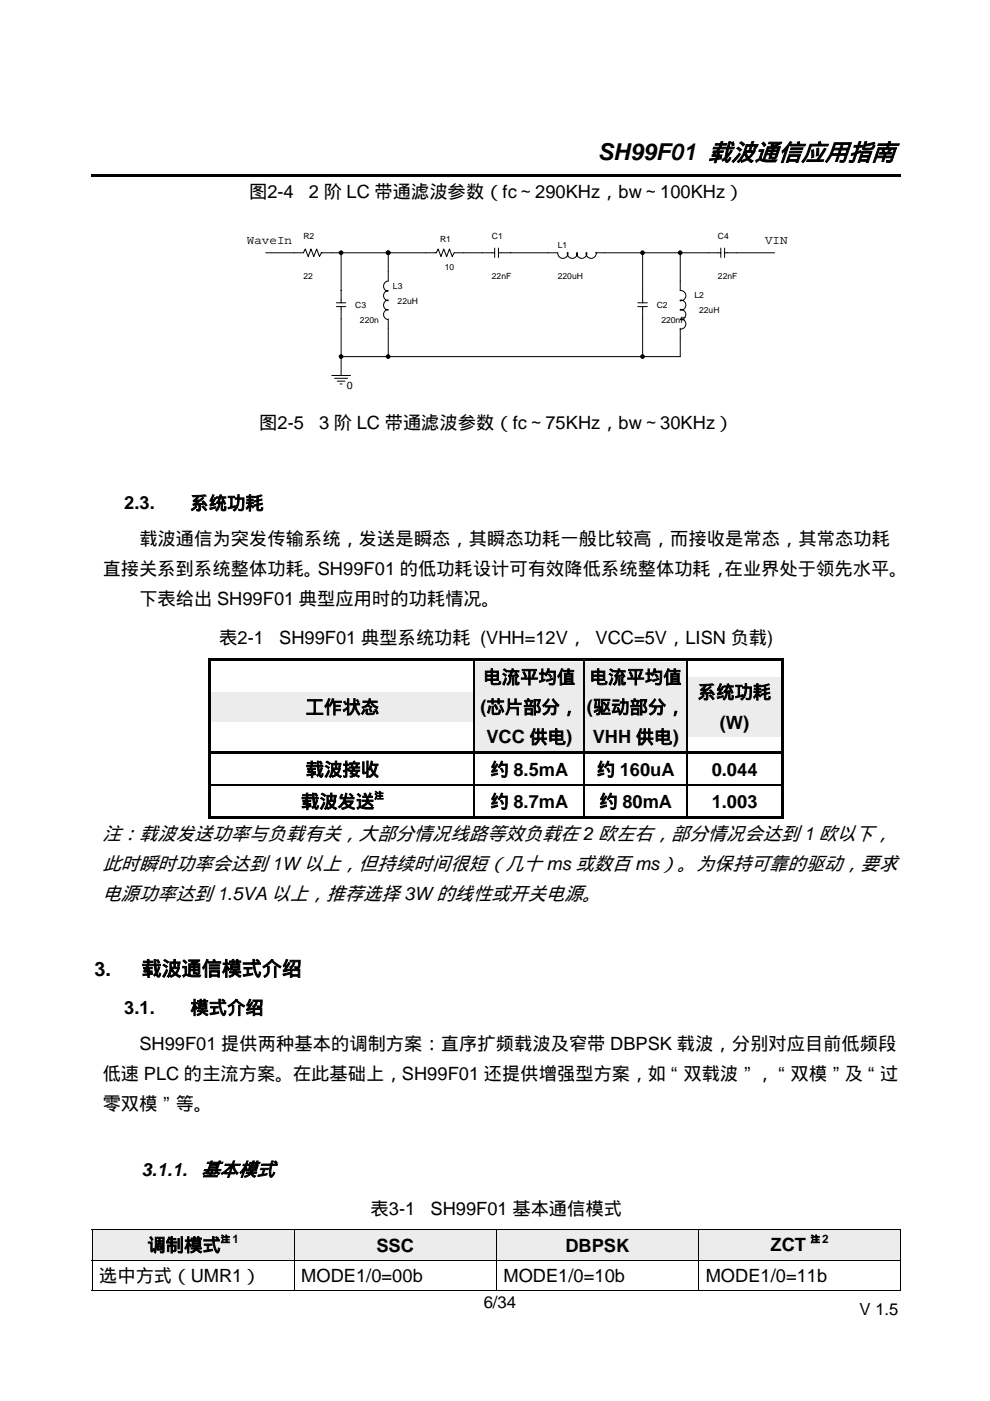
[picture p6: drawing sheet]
<svg xmlns="http://www.w3.org/2000/svg" width="210mm" height="297mm" viewBox="0 0 210 297" stroke-linecap="round" stroke-linejoin="round" font-family="sans-serif">
<path d="M19.5 36.9h171.5v.5h-171.5z" fill="#000"/>
<g fill="none" stroke="#000" stroke-width=".21">
<path d="M56.3 53.6h8l.4-.8 .6 1.6 .6-1.6 .6 1.6 .6-1.6 .6 1.6 .4-.8h24.4l.4-.8 .6 1.6 .6-1.6 .6 1.6 .6-1.6 .6 1.6 .4-.8h8.6M72.3 53.6v10.6M82.3 53.6v6a1.09 1.09 0 0 0-1 1.1 1.09 1.09 0 0 0 1 1M104.9 52.6v2M105.7 52.6v2M120.4 53.6a1.09 1.09 0 0 1-1 1.2 1.09 1.09 0 0 1-1.1-1.2h-12.6M122.4 53.6a1.08 1.08 0 0 1-1 1.2 1.08 1.08 0 0 1-1.1-1.2M124.4 53.6a1.09 1.09 0 0 1-1 1.2 1.09 1.09 0 0 1-1.1-1.2M126.3 53.6h26.5M126.4 53.6a1.09 1.09 0 0 1-1.1 1.2 1.09 1.09 0 0 1-1.1-1.2M136.3 53.6v10.6M144.2 53.6v8a1.09 1.09 0 0 1 1.2 1.1 1.09 1.09 0 0 1-1.2 1.1"/>
<path d="M152.8 52.6v2M153.6 52.6v2M153.6 53.6h10.6M70.3 79.6h4M71.3 64.2h2M71.3 65h2M72.3 65v14.6M82.3 63.6a1.09 1.09 0 0 0-1 1.1 1.09 1.09 0 0 0 1 1.1M82.3 61.6a1.09 1.09 0 0 0-1 1.1 1.09 1.09 0 0 0 1 1.1M82.3 65.6a1.09 1.09 0 0 0-1 1.1 1.09 1.09 0 0 0 1 1.1M82.3 67.6v8M135.2 64.2h2"/>
<path d="M135.2 65h2M136.3 65v10.6M144.2 63.6a1.09 1.09 0 0 1 1.2 1.1 1.09 1.09 0 0 1-1.2 1.1M144.2 65.6a1.09 1.09 0 0 1 1.2 1.1 1.09 1.09 0 0 1-1.2 1.1M144.2 67.6a1.09 1.09 0 0 1 1.2 1.1 1.09 1.09 0 0 1-1.2 1.1M144.2 69.6v6h-71.9M70.9 80.2h2.8M71.5 80.8h1.6M72.1 81.4h.4"/>
</g>
<g fill="#000" stroke="#000" stroke-width=".21">
<circle cx="72.3" cy="53.6" r=".39"/>
<circle cx="82.3" cy="53.6" r=".39"/>
<circle cx="136.2" cy="53.6" r=".39"/>
<circle cx="144.2" cy="53.6" r=".39"/>
<circle cx="72.3" cy="75.6" r=".39"/>
<circle cx="82.3" cy="75.6" r=".39"/>
<circle cx="136.2" cy="75.6" r=".39"/>
</g>
<g fill="#ececec">
<path d="M44.8 146.7h55.7v6.3h-55.7z"/>
<path d="M100.7 140.3h23.1v6.4h-23.1z"/>
<path d="M100.7 146.7h23.1v6.3h-23.1z"/>
<path d="M100.7 153h23.1v6.4h-23.1z"/>
<path d="M124 140.3h21.6v6.4h-21.6z"/>
<path d="M124 146.7h21.6v6.3h-21.6z"/>
<path d="M124 153h21.6v6.4h-21.6z"/>
<path d="M145.8 143.5h19.9v6.4h-19.9z"/>
<path d="M145.8 149.9h19.9v6.3h-19.9z"/>
</g>
<g fill="#000">
<path d="M44.2 139.6h.6v.7h-.6zM44.2 139.6h56.3v.6h-56.3zM100.5 139.6h23.3v.6h-23.3zM123.8 139.6h.5v.6h-.5zM124.3 139.6h21.3v.6h-21.3zM145.6 139.6h20.1v.6h-20.1zM165.7 139.6h.5v.7h-.5zM165.7 139.6h.5v.6h-.5zM44.2 140.3h.6v19.1h-.6zM44.2 159.4h80.1v.5h-80.1zM44.2 159.9h.6v6.4h-.6zM100.5 140.2h.2v.1h-.2z"/>
<path d="M123.8 140.2h.2v.1h-.2zM124.3 159.4h21.3v.5h-21.3zM145.6 140.2h.2v.1h-.2zM145.6 159.4h20.6v.5h-20.6zM165.7 140.3h.5v19.1h-.5zM165.7 159.9h.5v6.4h-.5zM44.2 166.3h.6v.4h-.6zM44.2 166.7h.6v6.9h-.6zM44.2 173.1h56.3v.5h-56.3zM100.5 166.3h.2v.4h-.2zM100.5 173.1h23.3v.5h-23.3zM123.8 166.3h.2v.4h-.2z"/>
<path d="M123.8 173.1h.5v.5h-.5zM124.3 173.1h21.3v.5h-21.3zM145.6 166.3h.2v.4h-.2zM145.6 173.1h20.1v.5h-20.1zM165.7 166.3h.5v.4h-.5zM165.7 166.7h.5v6.9h-.5zM165.7 173.1h.5v.5h-.5z"/>
</g>
<g fill="none" stroke="#000" stroke-width=".25">
<path d="M100.6 140.3v19.1M100.6 159.9v6.4M123.9 140.3v19.1M123.9 159.9v6.4M145.7 140.3v19.1M145.7 159.9v6.4M44.8 166.4h55.7M100.6 166.7v6.4M100.7 166.4h23.1M123.9 166.7v6.4M124 166.4h21.6M145.7 166.7v6.4"/>
<path d="M145.8 166.4h19.9"/>
</g>
<g fill="#ececec">
<path d="M19.6 260.8h42.7v6.3h-42.7z"/>
<path d="M62.5 260.8h42.7v6.3h-42.7z"/>
<path d="M105.3 260.8h42.7v6.3h-42.7z"/>
<path d="M148.2 260.8h42.7v6.3h-42.7z"/>
</g>
<path d="M19.4 260.6h.2v.2h-.2zM190.9 260.6h.2v.2h-.2zM190.9 267.1h.2v.2h-.2zM190.9 273.5h.2v.1h-.2z" fill="#000"/>
<g fill="none" stroke="#000" stroke-width=".21">
<path d="M19.4 260.7h171.5M19.4 267.2h171.5M19.4 273.5h42.9M19.5 260.8v6.3M19.5 267.3v6.3M62.4 260.8v6.3M62.4 267.3v6.3M62.5 273.5h42.7M105.2 260.8v6.3M105.2 267.3v6.3M105.3 273.5h42.7M148.1 260.8v6.3"/>
<path d="M148.1 267.3v6.3M148.2 273.5h42.7M191 260.8v6.3M191 267.3v6.3"/>
</g>
<text font-size="4.9" x="126.7" y="34">SH99F01 载波通信应用指南</text>
<g font-size="4.2">
<text x="20" y="206.8">3.</text>
<text x="30" y="206.8">载波通信模式介绍</text>
</g>
<g font-size="4.1">
<text x="21.8" y="178.2">注：载波发送功率与负载有关，大部分情况线路等效负载在 2 欧左右，部分情况会达到 1 欧以下，</text>
<text x="21.8" y="184.5">此时瞬时功率会达到 1W以上，但持续时间很短（几十 ms 或数百 ms）。为保持可靠的驱动，要求</text>
<text x="21.8" y="190.9">电源功率达到 1.5VA 以上，推荐选择 3W的线性或开关电源。</text>
<text x="42.7" y="249.3">基本模式</text>
</g>
<g font-size="3.9">
<text x="52.8" y="42">图2-4</text>
<text x="65.5" y="42">2 阶 LC 带通滤波参数（fc～290KHz，bw～100KHz）</text>
<text x="55" y="90.9">图2-5</text>
<text x="67.7" y="90.9">3 阶 LC 带通滤波参数（fc～75KHz，bw～30KHz）</text>
<text x="26.4" y="108">2.3.</text>
<text x="40.4" y="108">系统功耗</text>
<text x="29.5" y="115.6">载波通信为突发传输系统，发送是瞬态，其瞬态功耗一般比较高，而接收是常态，其常态功耗</text>
<text x="21.8" y="122">直接关系到系统整体功耗。SH99F01 的低功耗设计可有效降低系统整体功耗，在业界处于领先水平。</text>
<text x="29.5" y="128.3">下表给出 SH99F01 典型应用时的功耗情况。</text>
<text x="46.5" y="136.6">表2-1</text>
<text x="59.2" y="136.6">SH99F01 典型系统功耗 (VHH=12V， VCC=5V，LISN 负载)</text>
<text x="102.5" y="144.9">电流平均值</text>
<text x="125.1" y="144.9">电流平均值</text>
<text x="148" y="148.1">系统功耗</text>
<text x="64.8" y="151.3">工作状态</text>
<text x="101.9" y="151.3">(芯片部分，</text>
<text x="124.4" y="151.3">(驱动部分，</text>
<text x="152.6" y="154.5">(W)</text>
<text x="103.1" y="157.6">VCC 供电)</text>
<text x="125.7" y="157.6">VHH 供电)</text>
<text x="64.8" y="164.5">载波接收</text>
<text x="104" y="164.5">约 8.5mA</text>
<text x="126.5" y="164.5">约 160uA</text>
<text x="150.9" y="164.5">0.044</text>
<text x="63.8" y="171.3">载波发送</text>
<text x="104" y="171.3">约 8.7mA</text>
<text x="127.1" y="171.3">约 80mA</text>
<text x="150.9" y="171.3">1.003</text>
<text x="26.4" y="215">3.1.</text>
<text x="40.4" y="215">模式介绍</text>
<text x="29.5" y="222.6">SH99F01 提供两种基本的调制方案：直序扩频载波及窄带 DBPSK 载波，分别对应目前低频段</text>
<text x="21.8" y="229">低速 PLC 的主流方案。在此基础上，SH99F01 还提供增强型方案，如“双载波”，“双模”及“过</text>
<text x="21.8" y="235.3">零双模”等。</text>
<text x="30" y="249.3">3.1.1.</text>
<text x="78.6" y="257.5">表3-1</text>
<text x="91.3" y="257.5">SH99F01 基本通信模式</text>
<text x="31.2" y="265.3">调制模式</text>
<text x="79.8" y="265.4">SSC</text>
<text x="119.9" y="265.4">DBPSK</text>
<text x="163.4" y="265.3">ZCT</text>
<text x="21" y="271.8">选中方式（UMR1）</text>
<text x="63.9" y="271.8">MODE1/0=00b</text>
<text x="106.7" y="271.8">MODE1/0=10b</text>
<text x="149.6" y="271.8">MODE1/0=11b</text>
</g>
<g font-size="3.5">
<text x="102.6" y="277.4">6/34</text>
<text x="182.3" y="278.7">V 1.5</text>
</g>
<g font-size="2.6">
<text x="52.3" y="51.7">WaveIn</text>
<text x="162.2" y="51.7">VIN</text>
</g>
<g font-size="2.5">
<text x="49.3" y="263.6">1</text>
<text x="174.3" y="263.6">2</text>
</g>
<text font-size="2.2" x="73.5" y="82.6">0</text>
<g font-size="1.9">
<text x="79.4" y="169.3">注</text>
<text x="46.8" y="263.4">注</text>
<text x="171.9" y="263.4">注</text>
</g>
<g font-size="1.8">
<text x="64.3" y="50.6">R2</text>
<text x="93.3" y="51.2">R1</text>
<text x="104.3" y="50.6">C1</text>
<text x="118.3" y="52.6">L1</text>
<text x="152.2" y="50.6">C4</text>
<text x="64.3" y="59.2">22</text>
<text x="94.3" y="57.2">10</text>
<text x="104.3" y="59.2">22nF</text>
<text x="118.3" y="59.2">220uH</text>
<text x="152.2" y="59.2">22nF</text>
<text x="75.3" y="65.2">C3</text>
<text x="83.3" y="61.2">L3</text>
<text x="84.3" y="64.4">22uH</text>
<text x="139.2" y="65.2">C2</text>
<text x="147.2" y="63.2">L2</text>
<text x="76.3" y="68.4">220n</text>
<text x="140.2" y="68.4">220nF</text>
<text x="148.2" y="66.4">22uH</text>
</g>
</svg>
